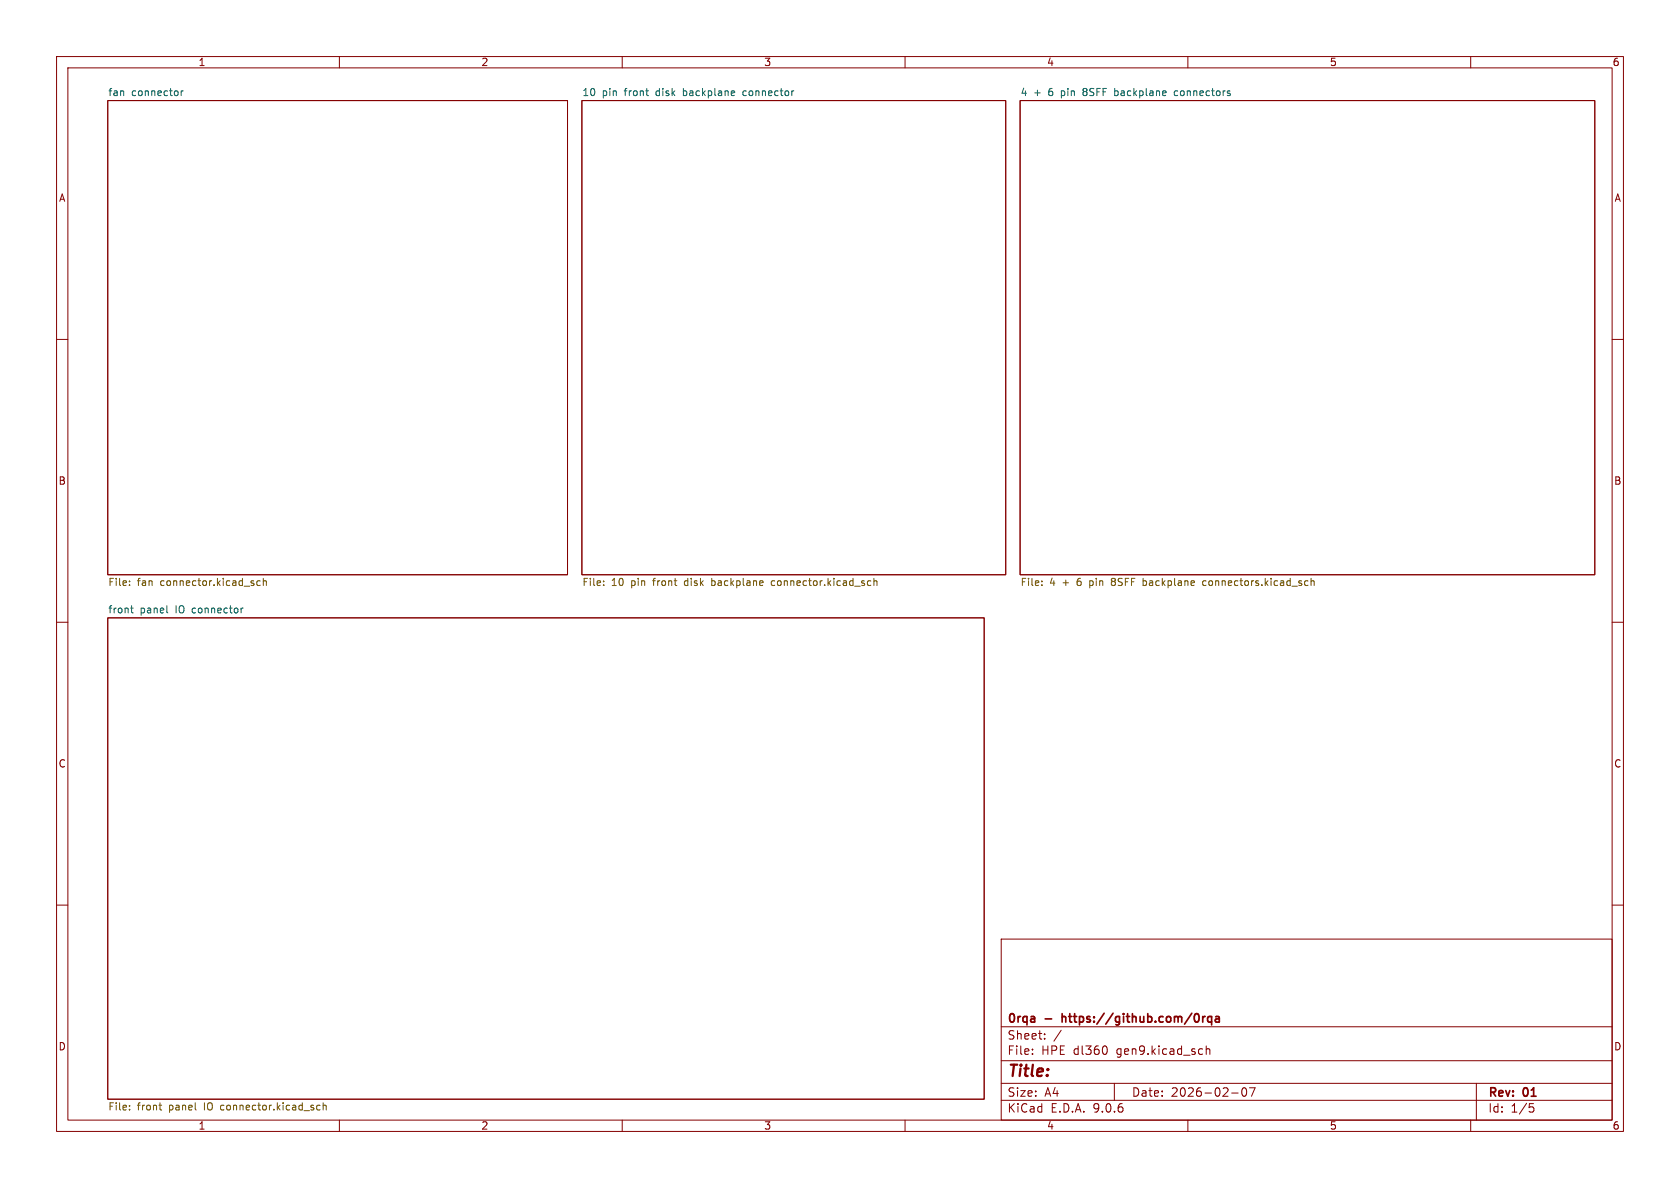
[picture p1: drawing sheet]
<svg xmlns="http://www.w3.org/2000/svg" width="297mm" height="210mm" viewBox="0 0 297 210" stroke-linecap="round" stroke-linejoin="round" font-family="sans-serif">
<g fill="none" stroke="#840000" stroke-width=".18">
<path d="M10 10h277v190h-277zM12 12h273v186h-273zM19 17.8h81.3v83.8h-81.3zM60 10v2M102.9 17.8h74.9v83.8h-74.9zM110 10v2M160 10v2M180.3 17.8h101.6v83.8h-101.6zM210 10v2M260 10v2M10 60h2M285 60h2"/>
<path d="M10 110h2M19 109.2h155v85.1h-155zM285 110h2M10 160h2M177 166h108v32h-108zM285 160h2M60 198v2M110 198v2M160 198v2M177 194.5h108M177 191.5h108M177 187.5h108"/>
<path d="M177 181.5h108M182.5 186.3v.1M182.5 185.5v.1M184.7 183.6v.1M184.7 182.8v.1M187.6 182.1l-1.3 2M195.5 185l.2 .5-.2 .8M197 191.5v3M210 198v2M213.2 184.9v1.5M213.2 185.5l.3-.1 .3 .1 .1 .9M217.7 193.2h1.2"/>
<path d="M219.7 192.4l.2-.1a.81 .81 0 0 1 .6 .6 .81 .81 0 0 1-.3 .8l-.2 .1a.81 .81 0 0 1-.3-1.4zM220.9 192.3h1l-.7 1.5M260 198v2M261 191.5v6.5M270.4 195.1h.7M270.5 195.7h.4l.3 .3-.2 .5-.5 .1"/>
</g>
<path d="M187.8 179.2v1.5M187.8 179.8h.1M212.6 179.7v1M213.1 179.7l-.3 .1-.2 .2M214.2 179.8l-.4-.1-.3 .3v.4l.1 .2h.6M214.2 179.7v1.5M214.9 179.8h.6l.1 .9M215.6 180l-.5 .1a.29 .29 0 0 0-.3 .3 .29 .29 0 0 0 .3 .3l.5-.1" fill="none" stroke="#840000" stroke-width=".3"/>
<path d="M32 16.1v.8M32.4 16.1l-.4 .2M129.8 16.1l.1 .3-.6 .1M131.6 16.1l-.3 .2v.4l.3 .2M197.1 15.6v1.3M197.1 16.8l.1 .1M197.2 16.1h-.1M208.1 16.1h-.4l-.1 .2 .1 .5 .4 .1M23.1 107.5h.5M23.3 107.1v1.1l.3 .1M29.6 108.3h.1M43 107.5l-.4 .2" fill="none" stroke="#006464" stroke-width=".18"/>
<g fill="none" stroke="#725600" stroke-width=".18">
<path d="M22.9 102.7v.1M22.9 103.4v.1M46 102.7h-.4l-.2 .2 .1 .5h.5M46.5 102.8l.2-.1h.3l.1 .8M46.5 102.2v1.3M106.7 103.4v.1M106.7 102.7v.1M125.8 102.2v1.3M125.8 103.4l.2 .1M126 102.7h-.2M136.8 102.7h-.3l-.1 .2v.5l.4 .1M153.8 102.7h.2"/>
<path d="M154 103.4l-.2 .1M154.5 102.8l.2-.1h.3v.8M154.5 102.2v1.3M184.2 103.4v.1M184.2 102.7v.1M196.7 102.2l-.2 .3 .2 .3-.2 .1v.4l.2 .2M202.1 103.4l.4 .1M202.1 102.2v1.3M202.5 102.7h-.4M213.2 102.7h-.3l-.3 .2 .1 .5h.5M231.1 102.7h.1M231.2 103.4l-.1 .1"/>
<path d="M231.8 102.8l.2-.1h.3v.8M231.8 102.2v1.3M22.9 196.1v.1M22.9 195.4v.2M28.1 195.4h.5M28.3 196.2h.3M56 196.1l.2 .1h.4M56.6 195.4h-.4l-.2 .1M57.1 195.5l.2-.1h.3l.1 .8M57.1 194.9v1.3"/>
</g>
<text font-size="2.8" fill="#840000" x="178" y="190.9">Title:</text>
<g font-size="2.1" fill="#840000">
<text x="178" y="184">Sheet:</text>
<text x="178" y="181.2">0rqa</text>
<text x="184.8" y="181.2">-</text>
<text x="188.4" y="181.2">https://github.com/0rqa</text>
<text x="178" y="186.7">File:</text>
<text x="184.1" y="186.7">HPE dl360</text>
<text x="197.5" y="186.7">gen9.kicad_sch</text>
<text x="178" y="196.9">KiCad</text>
<text x="178" y="194.1">Size:</text>
<text x="184.7" y="194.1">A4</text>
<text x="185.7" y="196.9">E.D.A.</text>
<text x="193.3" y="196.9">9.0.6</text>
<text x="200" y="194.1">Date:</text>
<text x="207" y="194.1">2026-02-07</text>
<text x="263" y="194.3">Rev:</text>
<text x="263" y="196.9">Id:</text>
<text x="267.1" y="196.9">1/5</text>
<text x="269.4" y="194.3">01</text>
</g>
<g font-size="1.8" fill="#840000">
<text x="35" y="11.9">1</text>
<text x="85" y="11.9">2</text>
<text x="135" y="11.9">3</text>
<text x="185" y="11.9">4</text>
<text x="235" y="11.9">5</text>
<text x="285" y="11.9">6</text>
<text x="10.3" y="35.9">A</text>
<text x="285.3" y="35.9">A</text>
<text x="10.3" y="85.9">B</text>
<text x="285.3" y="85.9">B</text>
<text x="10.3" y="135.9">C</text>
<text x="285.3" y="135.9">C</text>
<text x="10.3" y="185.9">D</text>
<text x="285.3" y="185.9">D</text>
<text x="35" y="199.9">1</text>
<text x="85" y="199.9">2</text>
<text x="135" y="199.9">3</text>
<text x="185" y="199.9">4</text>
<text x="235" y="199.9">5</text>
<text x="285" y="199.9">6</text>
</g>
<g font-size="1.8" fill="#006464">
<text x="19" y="17.1">fan</text>
<text x="23.2" y="17.1">connector</text>
<text x="102.9" y="17.1">10</text>
<text x="106.5" y="17.1">pin</text>
<text x="110.5" y="17.1">front</text>
<text x="116.2" y="17.1">disk</text>
<text x="121.2" y="17.1">backplane</text>
<text x="132" y="17.1">connector</text>
<text x="180.3" y="17.1">4</text>
<text x="182.7" y="17.1">+</text>
<text x="185.5" y="17.1">6</text>
<text x="187.8" y="17.1">pin</text>
<text x="191.9" y="17.1">8SFF</text>
<text x="197.7" y="17.1">backplane</text>
<text x="208.5" y="17.1">connectors</text>
<text x="19" y="108.5">front</text>
<text x="24.8" y="108.5">panel</text>
<text x="31.1" y="108.5">IO</text>
<text x="34.2" y="108.5">connector</text>
</g>
<g font-size="1.8" fill="#725600">
<text x="19" y="103.9">File:</text>
<text x="24.3" y="103.9">fan</text>
<text x="28.5" y="103.9">connector.kicad_sch</text>
<text x="102.9" y="103.9">File:</text>
<text x="108.1" y="103.9">10</text>
<text x="111.7" y="103.9">pin</text>
<text x="115.8" y="103.9">front</text>
<text x="121.5" y="103.9">disk</text>
<text x="126.4" y="103.9">backplane</text>
<text x="137.2" y="103.9">connector.kicad_sch</text>
<text x="180.3" y="103.9">File:</text>
<text x="185.6" y="103.9">4</text>
<text x="187.9" y="103.9">+</text>
<text x="190.7" y="103.9">6</text>
<text x="193.1" y="103.9">pin</text>
<text x="197.1" y="103.9">8SFF</text>
<text x="202.9" y="103.9">backplane</text>
<text x="213.7" y="103.9">connectors.kicad_sch</text>
<text x="19" y="196.6">File:</text>
<text x="24.3" y="196.6">front</text>
<text x="30" y="196.6">panel</text>
<text x="36.4" y="196.6">IO</text>
<text x="39.5" y="196.6">connector.kicad_sch</text>
</g>
</svg>
